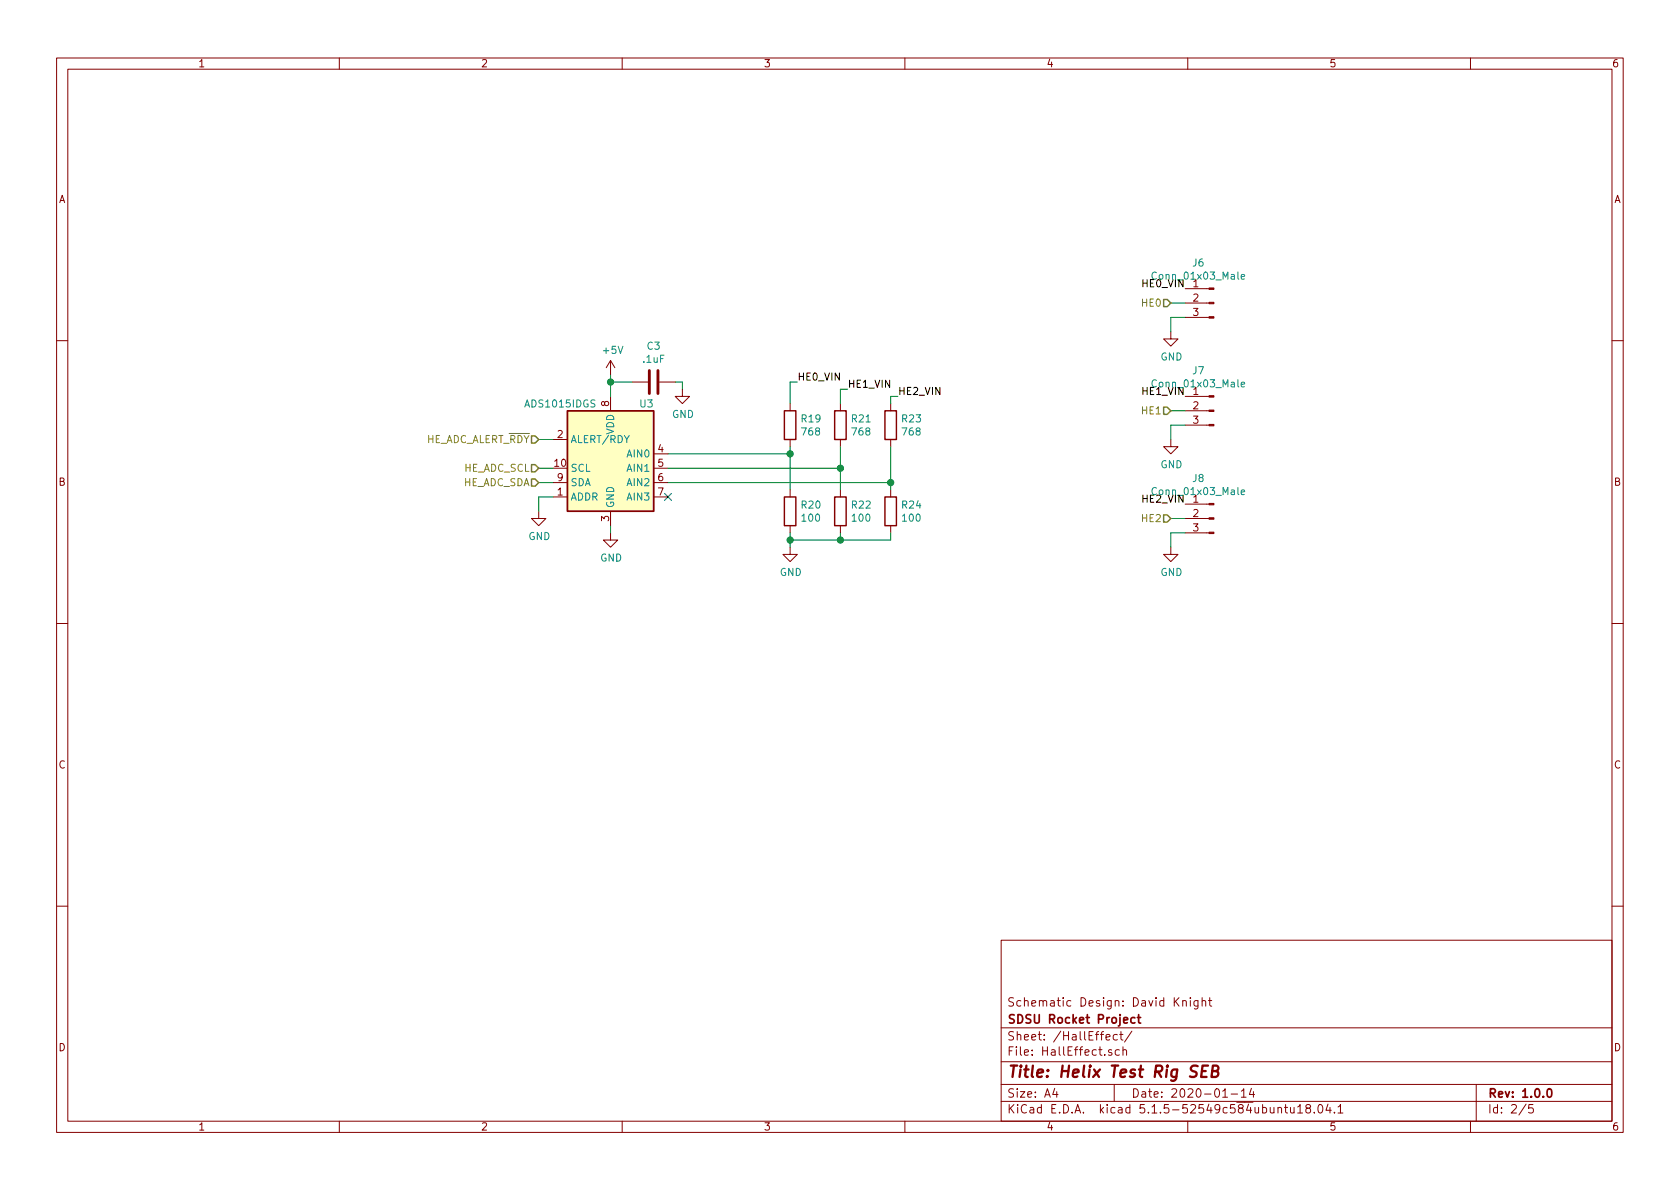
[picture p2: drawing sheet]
EESchema Schematic File Version 4
EELAYER 30 0
EELAYER END
$Descr A4 11693 8268
encoding utf-8
Sheet 2 5
Title "Helix Test Rig SEB"
Date "2020-01-14"
Rev "1.0.0"
Comp "SDSU Rocket Project"
Comment1 "Schematic Design: David Knight"
Comment2 ""
Comment3 ""
Comment4 ""
$EndDescr
$Comp
L Connector:Conn_01x03_Male J6
U 1 1
P 8450 2100
F 0 "J6" H 8558 2381 50  0000 C CNN
F 1 "Conn_01x03_Male" H 8558 2290 50  0000 C CNN
F 2 "Connector_Molex:Molex_MicroClasp_55932-0330_1x03_P2.00mm_Vertical" H 8450 2100 50  0001 C CNN
F 3 "~" H 8450 2100 50  0001 C CNN
	1    8450 2100
	-1   0    0    -1  
$EndComp
$Comp
L Analog_ADC:ADS1015IDGS U3
U 1 1
P 4250 3250
F 0 "U3" H 4000 3700 50  0000 C CNN
F 1 "ADS1015IDGS" H 4600 3700 50  0000 C CNN
F 2 "Package_SO:TSSOP-10_3x3mm_P0.5mm" H 4250 2750 50  0001 C CNN
F 3 "http://www.ti.com/lit/ds/symlink/ads1015.pdf" H 4200 2350 50  0001 C CNN
	1    4250 3250
	-1   0    0    -1  
$EndComp
Text HLabel 8150 2100 0    50   Input ~ 0
HE0
Wire Wire Line
	8150 2100 8250 2100
$Comp
L power:GND #PWR027
U 1 1
P 8150 2300
F 0 "#PWR027" H 8150 2050 50  0001 C CNN
F 1 "GND" H 8155 2127 50  0000 C CNN
F 2 "" H 8150 2300 50  0001 C CNN
F 3 "" H 8150 2300 50  0001 C CNN
	1    8150 2300
	1    0    0    -1  
$EndComp
Wire Wire Line
	8150 2300 8150 2200
Wire Wire Line
	8150 2200 8250 2200
Text Label 8250 2000 2    50   ~ 0
HE0_VIN
$Comp
L Connector:Conn_01x03_Male J7
U 1 1
P 8450 2850
F 0 "J7" H 8558 3131 50  0000 C CNN
F 1 "Conn_01x03_Male" H 8558 3040 50  0000 C CNN
F 2 "Connector_Molex:Molex_MicroClasp_55932-0330_1x03_P2.00mm_Vertical" H 8450 2850 50  0001 C CNN
F 3 "~" H 8450 2850 50  0001 C CNN
	1    8450 2850
	-1   0    0    -1  
$EndComp
Text HLabel 8150 2850 0    50   Input ~ 0
HE1
Wire Wire Line
	8150 2850 8250 2850
$Comp
L power:GND #PWR028
U 1 1
P 8150 3050
F 0 "#PWR028" H 8150 2800 50  0001 C CNN
F 1 "GND" H 8155 2877 50  0000 C CNN
F 2 "" H 8150 3050 50  0001 C CNN
F 3 "" H 8150 3050 50  0001 C CNN
	1    8150 3050
	1    0    0    -1  
$EndComp
Wire Wire Line
	8150 3050 8150 2950
Wire Wire Line
	8150 2950 8250 2950
Text Label 8250 2750 2    50   ~ 0
HE1_VIN
$Comp
L Connector:Conn_01x03_Male J8
U 1 1
P 8450 3600
F 0 "J8" H 8558 3881 50  0000 C CNN
F 1 "Conn_01x03_Male" H 8558 3790 50  0000 C CNN
F 2 "Connector_Molex:Molex_MicroClasp_55932-0330_1x03_P2.00mm_Vertical" H 8450 3600 50  0001 C CNN
F 3 "~" H 8450 3600 50  0001 C CNN
	1    8450 3600
	-1   0    0    -1  
$EndComp
Text HLabel 8150 3600 0    50   Input ~ 0
HE2
Wire Wire Line
	8150 3600 8250 3600
$Comp
L power:GND #PWR029
U 1 1
P 8150 3800
F 0 "#PWR029" H 8150 3550 50  0001 C CNN
F 1 "GND" H 8155 3627 50  0000 C CNN
F 2 "" H 8150 3800 50  0001 C CNN
F 3 "" H 8150 3800 50  0001 C CNN
	1    8150 3800
	1    0    0    -1  
$EndComp
Wire Wire Line
	8150 3800 8150 3700
Wire Wire Line
	8150 3700 8250 3700
Text Label 8250 3500 2    50   ~ 0
HE2_VIN
$Comp
L power:GND #PWR024
U 1 1
P 4250 3700
F 0 "#PWR024" H 4250 3450 50  0001 C CNN
F 1 "GND" H 4255 3527 50  0000 C CNN
F 2 "" H 4250 3700 50  0001 C CNN
F 3 "" H 4250 3700 50  0001 C CNN
	1    4250 3700
	1    0    0    -1  
$EndComp
Wire Wire Line
	4250 3700 4250 3650
$Comp
L power:GND #PWR022
U 1 1
P 3750 3550
F 0 "#PWR022" H 3750 3300 50  0001 C CNN
F 1 "GND" H 3755 3377 50  0000 C CNN
F 2 "" H 3750 3550 50  0001 C CNN
F 3 "" H 3750 3550 50  0001 C CNN
	1    3750 3550
	1    0    0    -1  
$EndComp
Wire Wire Line
	3750 3550 3750 3450
Wire Wire Line
	3750 3450 3850 3450
Text HLabel 3750 3050 0    50   Input ~ 0
HE_ADC_ALERT_~RDY
Text HLabel 3750 3250 0    50   Input ~ 0
HE_ADC_SCL
Text HLabel 3750 3350 0    50   Input ~ 0
HE_ADC_SDA
Wire Wire Line
	3750 3050 3850 3050
Wire Wire Line
	3850 3250 3750 3250
Wire Wire Line
	3750 3350 3850 3350
Wire Wire Line
	4650 3150 5500 3150
Wire Wire Line
	4650 3250 5850 3250
Wire Wire Line
	4650 3350 6200 3350
Wire Wire Line
	6200 3350 6200 3400
Wire Wire Line
	5850 3250 5850 3400
Wire Wire Line
	5500 3150 5500 3400
Wire Wire Line
	5500 3100 5500 3150
Connection ~ 5500 3150
Wire Wire Line
	5850 3100 5850 3250
Connection ~ 5850 3250
Wire Wire Line
	6200 3100 6200 3350
Connection ~ 6200 3350
$Comp
L power:GND #PWR026
U 1 1
P 5500 3800
F 0 "#PWR026" H 5500 3550 50  0001 C CNN
F 1 "GND" H 5505 3627 50  0000 C CNN
F 2 "" H 5500 3800 50  0001 C CNN
F 3 "" H 5500 3800 50  0001 C CNN
	1    5500 3800
	1    0    0    -1  
$EndComp
Wire Wire Line
	5500 3800 5500 3750
Wire Wire Line
	5500 3750 5850 3750
Wire Wire Line
	5850 3750 5850 3700
Connection ~ 5500 3750
Wire Wire Line
	5500 3750 5500 3700
Wire Wire Line
	5850 3750 6200 3750
Wire Wire Line
	6200 3750 6200 3700
Connection ~ 5850 3750
Text Label 5550 2650 0    50   ~ 0
HE0_VIN
Text Label 5900 2700 0    50   ~ 0
HE1_VIN
Text Label 6250 2750 0    50   ~ 0
HE2_VIN
Wire Wire Line
	6250 2750 6200 2750
Wire Wire Line
	6200 2750 6200 2800
Wire Wire Line
	5900 2700 5850 2700
Wire Wire Line
	5850 2700 5850 2800
Wire Wire Line
	5550 2650 5500 2650
Wire Wire Line
	5500 2650 5500 2800
$Comp
L power:+5V #PWR023
U 1 1
P 4250 2600
F 0 "#PWR023" H 4250 2450 50  0001 C CNN
F 1 "+5V" H 4265 2773 50  0000 C CNN
F 2 "" H 4250 2600 50  0001 C CNN
F 3 "" H 4250 2600 50  0001 C CNN
	1    4250 2600
	1    0    0    -1  
$EndComp
Wire Wire Line
	4250 2600 4250 2650
NoConn ~ 4650 3450
$Comp
L Device:R R?
U 1 1
P 5500 3550
AR Path="/5E628041" Ref="R?"  Part="1" 
AR Path="/5E059E7A/5E628041" Ref="R20"  Part="1" 
F 0 "R20" H 5570 3596 50  0000 L CNN
F 1 "100" H 5570 3505 50  0000 L CNN
F 2 "Resistor_SMD:R_1206_3216Metric_Pad1.42x1.75mm_HandSolder" V 5430 3550 50  0001 C CNN
F 3 "~" H 5500 3550 50  0001 C CNN
	1    5500 3550
	1    0    0    -1  
$EndComp
$Comp
L Device:R R?
U 1 1
P 6200 2950
AR Path="/5E059EAC/5E63C1A6" Ref="R?"  Part="1" 
AR Path="/5E059E7A/5E63C1A6" Ref="R23"  Part="1" 
F 0 "R23" H 6270 2996 50  0000 L CNN
F 1 "768" H 6270 2905 50  0000 L CNN
F 2 "Resistor_SMD:R_1206_3216Metric_Pad1.42x1.75mm_HandSolder" V 6130 2950 50  0001 C CNN
F 3 "~" H 6200 2950 50  0001 C CNN
	1    6200 2950
	1    0    0    -1  
$EndComp
$Comp
L Device:R R?
U 1 1
P 5850 2950
AR Path="/5E059EAC/5E63F6B5" Ref="R?"  Part="1" 
AR Path="/5E059E7A/5E63F6B5" Ref="R21"  Part="1" 
F 0 "R21" H 5920 2996 50  0000 L CNN
F 1 "768" H 5920 2905 50  0000 L CNN
F 2 "Resistor_SMD:R_1206_3216Metric_Pad1.42x1.75mm_HandSolder" V 5780 2950 50  0001 C CNN
F 3 "~" H 5850 2950 50  0001 C CNN
	1    5850 2950
	1    0    0    -1  
$EndComp
$Comp
L Device:R R?
U 1 1
P 5500 2950
AR Path="/5E059EAC/5E63FA92" Ref="R?"  Part="1" 
AR Path="/5E059E7A/5E63FA92" Ref="R19"  Part="1" 
F 0 "R19" H 5570 2996 50  0000 L CNN
F 1 "768" H 5570 2905 50  0000 L CNN
F 2 "Resistor_SMD:R_1206_3216Metric_Pad1.42x1.75mm_HandSolder" V 5430 2950 50  0001 C CNN
F 3 "~" H 5500 2950 50  0001 C CNN
	1    5500 2950
	1    0    0    -1  
$EndComp
$Comp
L Device:R R?
U 1 1
P 5850 3550
AR Path="/5E6458A4" Ref="R?"  Part="1" 
AR Path="/5E059E7A/5E6458A4" Ref="R22"  Part="1" 
F 0 "R22" H 5920 3596 50  0000 L CNN
F 1 "100" H 5920 3505 50  0000 L CNN
F 2 "Resistor_SMD:R_1206_3216Metric_Pad1.42x1.75mm_HandSolder" V 5780 3550 50  0001 C CNN
F 3 "~" H 5850 3550 50  0001 C CNN
	1    5850 3550
	1    0    0    -1  
$EndComp
$Comp
L Device:R R?
U 1 1
P 6200 3550
AR Path="/5E645AA9" Ref="R?"  Part="1" 
AR Path="/5E059E7A/5E645AA9" Ref="R24"  Part="1" 
F 0 "R24" H 6270 3596 50  0000 L CNN
F 1 "100" H 6270 3505 50  0000 L CNN
F 2 "Resistor_SMD:R_1206_3216Metric_Pad1.42x1.75mm_HandSolder" V 6130 3550 50  0001 C CNN
F 3 "~" H 6200 3550 50  0001 C CNN
	1    6200 3550
	1    0    0    -1  
$EndComp
$Comp
L Device:C C?
U 1 1
P 4550 2650
AR Path="/5E24F640" Ref="C?"  Part="1" 
AR Path="/5E059E7A/5E24F640" Ref="C3"  Part="1" 
F 0 "C3" V 4298 2650 50  0000 C CNN
F 1 ".1uF" V 4389 2650 50  0000 C CNN
F 2 "Capacitor_SMD:C_1206_3216Metric_Pad1.42x1.75mm_HandSolder" H 4588 2500 50  0001 C CNN
F 3 "~" H 4550 2650 50  0001 C CNN
	1    4550 2650
	0    1    1    0   
$EndComp
$Comp
L power:GND #PWR?
U 1 1
P 4750 2700
AR Path="/5E24F646" Ref="#PWR?"  Part="1" 
AR Path="/5E059E7A/5E24F646" Ref="#PWR025"  Part="1" 
F 0 "#PWR025" H 4750 2450 50  0001 C CNN
F 1 "GND" H 4755 2527 50  0000 C CNN
F 2 "" H 4750 2700 50  0001 C CNN
F 3 "" H 4750 2700 50  0001 C CNN
	1    4750 2700
	1    0    0    -1  
$EndComp
Wire Wire Line
	4700 2650 4750 2650
Wire Wire Line
	4750 2650 4750 2700
Wire Wire Line
	4400 2650 4250 2650
Connection ~ 4250 2650
Wire Wire Line
	4250 2650 4250 2750
$EndSCHEMATC
